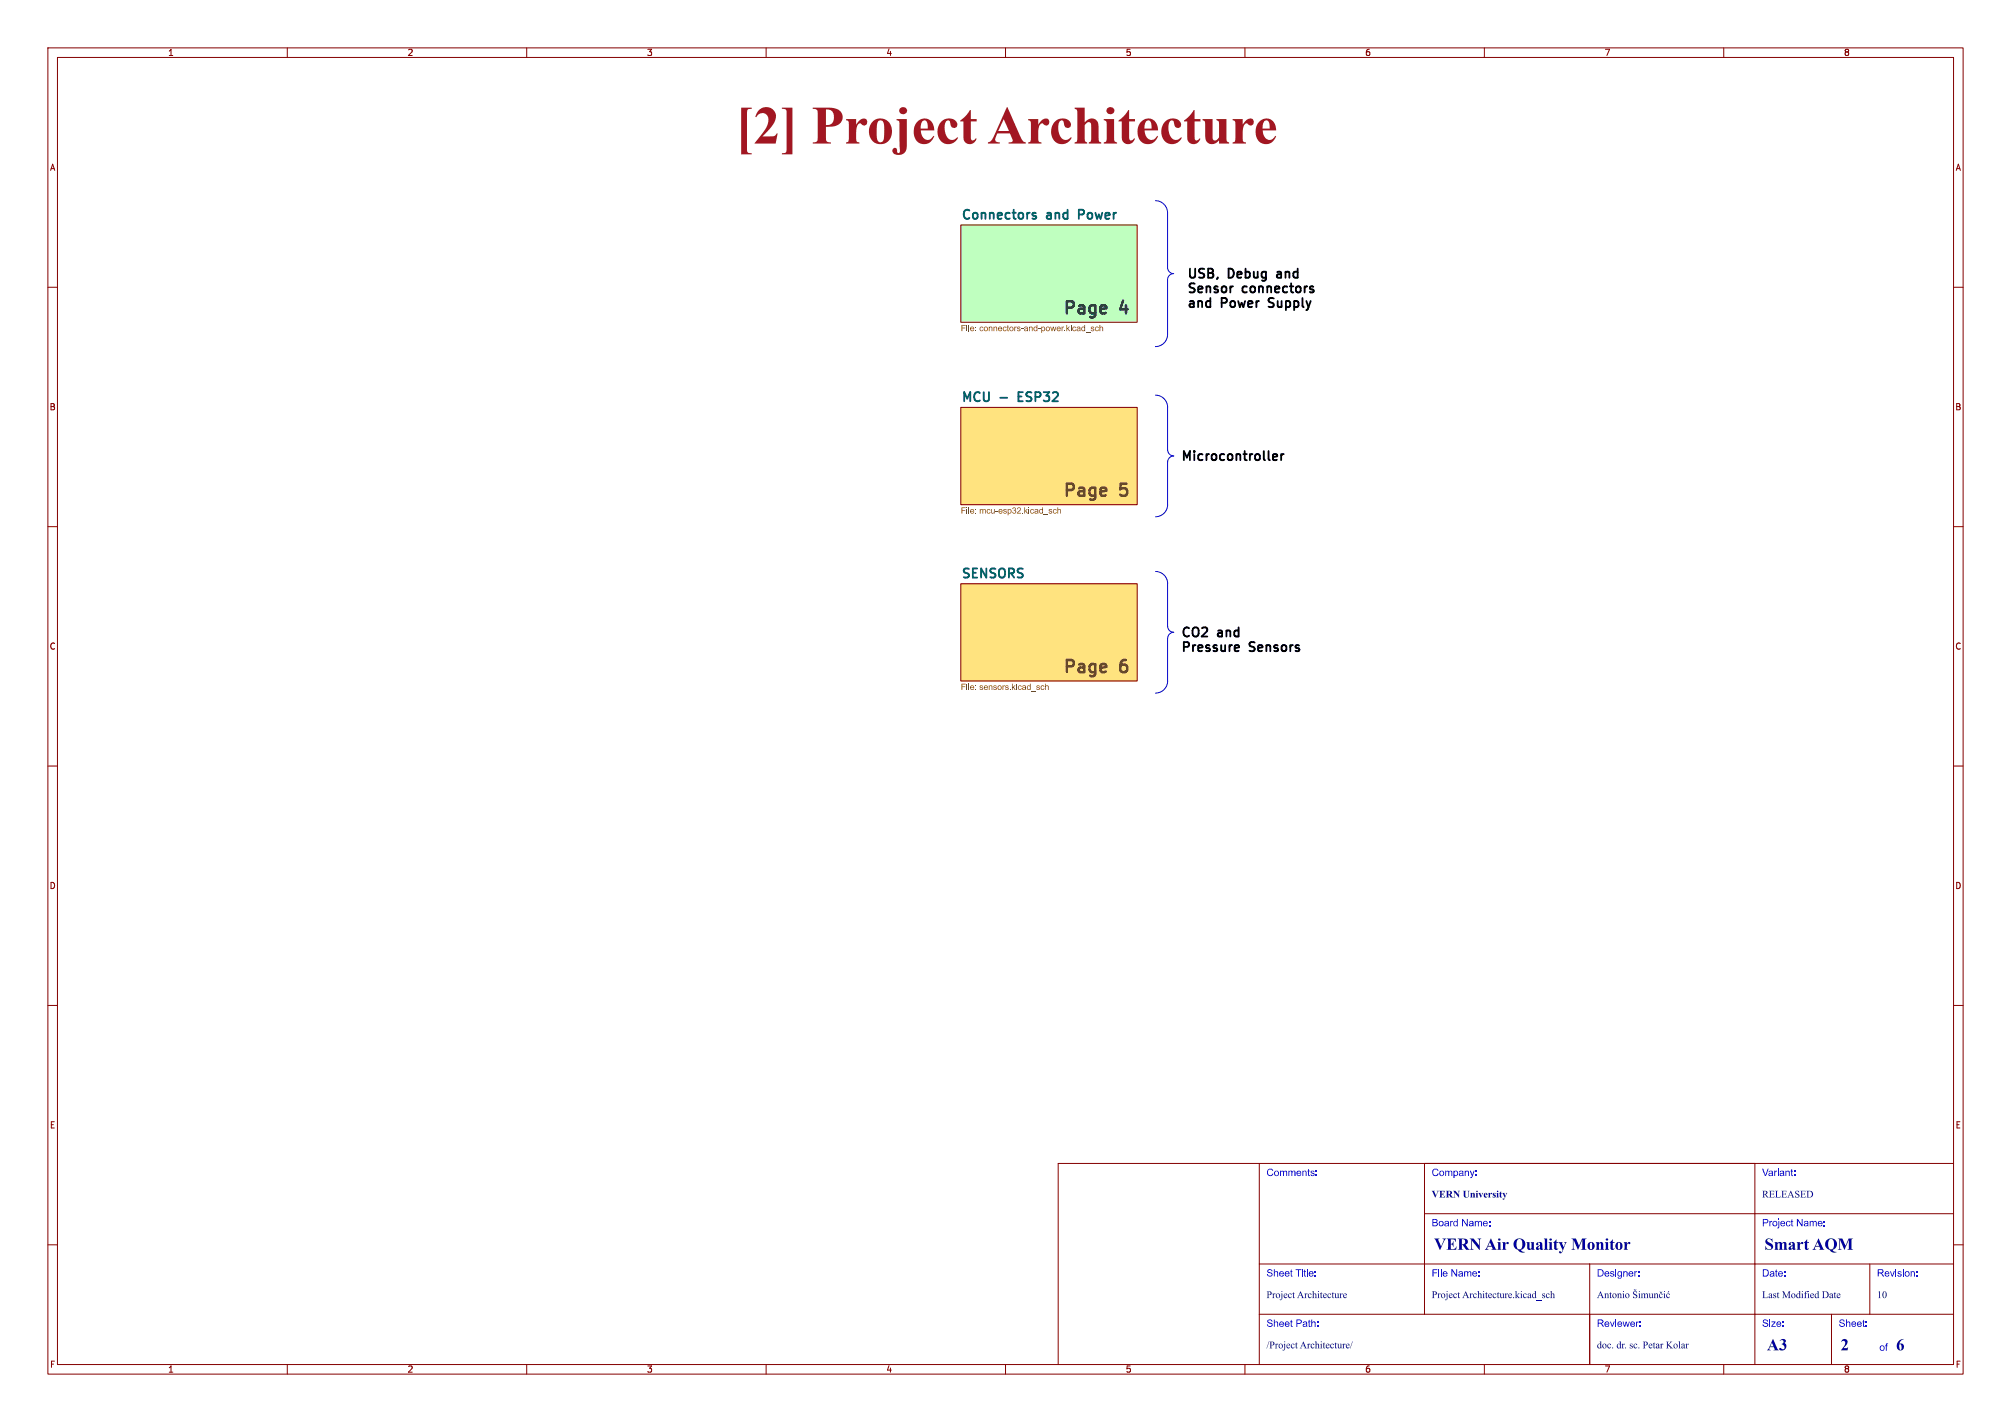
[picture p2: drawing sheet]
<svg xmlns="http://www.w3.org/2000/svg" width="420mm" height="297mm" viewBox="0 0 420 297" stroke-linecap="round" stroke-linejoin="round" font-family="sans-serif">
<g fill="none" stroke="#840000" stroke-width=".21">
<path d="M10 10h400v277h-400zM12 12h396v273h-396zM60 10v2M110 10v2M160 10v2M210 10v2M260 10v2M310 10v2M360 10v2M10 60h2M408 60h2M10 110h2"/>
<path d="M408 110h2M10 160h2M408 160h2M10 210h2M408 210h2M10 260h2M408 260h2M408 253.5h-41.5v31.5M332 274.5h76M382.5 274.5v10.5M390.5 264v10.5M408 264h-76v21"/>
<path d="M60 285v2M110 285v2M160 285v2M210 285v2M260 285v2M310 285v2M360 285v2"/>
</g>
<g fill="#00007f">
<path d="M334.2 269.7l.8 1.4h-.6l.2-.1-.1-.3h-.6l-.1 .3 .2 .1h-.5l.4-.5h.5l-.2-.6-.3 .6z"/>
<path d="M335 270.3l.4-.2v.2l.4-.1 .3 .9h-.5l.1-.1v-.5a.2 .2 0 0 0-.1-.2 .2 .2 0 0 0-.2 .1v.6l.1 .1h-.5l.2-.6z"/>
<path d="M336.4 269.9v.3h.2h-.2v.7h.3l-.3 .2-.2-.1v-.8h-.1z"/>
<path d="M336.9 270.3a.47 .47 0 0 1 .7 .1 .47 .47 0 0 1-.3 .7 .47 .47 0 0 1-.6-.5h.2a.34 .34 0 0 0 .1 .4 .34 .34 0 0 0 .5-.1 .34 .34 0 0 0-.1-.4l-.1-.2a.25 .25 0 0 0-.3 0 .25 .25 0 0 0-.1 .3h-.2z"/>
<path d="M337.7 270.3l.3-.2v.2l.5-.1 .2 .9h-.4l.1-.1v-.5a.2 .2 0 0 0-.1-.2 .2 .2 0 0 0-.3 .1v.6l.2 .1h-.5l.2-.6z"/>
<path d="M338.8 270.3l.3-.2v.9l.2 .1h-.5l.2-.1v-.5z"/>
<path d="M339.6 270.3a.47 .47 0 0 1 .7 .1 .47 .47 0 0 1-.3 .7 .47 .47 0 0 1-.6-.5h.2a.34 .34 0 0 0 .1 .4 .34 .34 0 0 0 .5-.1 .34 .34 0 0 0-.1-.4l-.3-.3-.2 .4h-.2z"/>
<path d="M341.1 269.8l.8-.1-.1 .5a.28 .28 0 0 0-.2-.5 .28 .28 0 0 0-.2 .5 .5 .5 0 0 1 .5 .3 .5 .5 0 0 1-.2 .6h-.7v-.4a.39 .39 0 0 0 .4 .3 .39 .39 0 0 0 .4-.2l-.1-.2a.57 .57 0 0 1-.6-.8z"/>
<path d="M341.2 269.2l.3 .2 .3-.2-.2 .4h-.2z"/>
<path d="M342.1 270.3l.4-.2v.9l.1 .1h-.5l.2-.6z"/>
<path d="M342.7 270.3l.3-.2v.2l.3-.2 .3 .2 .4-.1 .3 .9h-.5l.2-.1v-.5a.2 .2 0 0 0-.2-.2 .2 .2 0 0 0-.2 .2v.5l.1 .1h-.4l.1-.1v-.5a.21 .21 0 0 0-.2-.2 .21 .21 0 0 0-.2 .1v.6l.2 .1h-.5l.1-.1v-.5z"/>
<path d="M344.3 270.2h.3v.7l.2 .1 .2-.1v-.6l-.1-.1h.3v.7l.1 .1-.3 .1v-.2l-.4 .2-.2-.8z"/>
<path d="M345.3 270.3l.4-.2v.2l.4-.1 .3 .9h-.5l.2-.1v-.5a.2 .2 0 0 0-.2-.2 .2 .2 0 0 0-.2 .1v.6l.1 .1h-.4l.1-.1v-.6z"/>
<path d="M346.6 270.3l.5-.1 .1 .1-.1 .1a.31 .31 0 0 0-.5-.1 .31 .31 0 0 0 .1 .5l.2 .2 .3-.3a.43 .43 0 0 1-.6 .4 .43 .43 0 0 1-.1-.8z"/>
<path d="M346.6 269.7l.3 .2 .3-.2-.2 .3h-.2z"/>
<path d="M347.4 270.3l.3-.2v.9l.2 .1h-.5l.1-.1v-.5z"/>
<path d="M348.1 270.3l.5-.1 .1 .1-.1 .1a.31 .31 0 0 0-.4-.1 .31 .31 0 0 0 0 .5l.2 .2 .3-.3a.43 .43 0 0 1-.6 .4 .43 .43 0 0 1 0-.8z"/>
<path d="M348.4 269.7h.2l-.3 .3z"/>
<circle cx="339.1" cy="269.8" r=".11"/>
<circle cx="342.4" cy="269.8" r=".11"/>
<circle cx="347.6" cy="269.8" r=".11"/>
</g>
<path d="M200.7 121.9h36.8v20.3h-36.8zM263 243v42M297.5 243v31.5M366.5 243v10.5h-69M408 243h-187v42M263 274.5h69v10.5M263 264h69" fill="none" stroke="#840000" stroke-width=".21"/>
<g fill="#ffe37f" stroke="#ffe37f" stroke-width=".21">
<path d="M200.7 121.9h36.8v20.3h-36.8z"/>
<path d="M200.7 85.1h36.8v20.3h-36.8z"/>
</g>
<path d="M200.7 47h36.8v20.3h-36.8z" fill="#bfffbf" stroke="#bfffbf" stroke-width=".21"/>
<g fill="#725600">
<path d="M200.8 142.8h.9v.2h-.7v.4h.6v.1h-.6v.6h-.2z"/>
<path d="M201.9 142.8h.1v.2h-.1z"/>
<path d="M202.3 142.8h.1v1.3h-.1z"/>
<path d="M211.3 142.8h.2v.7l.4-.3h.2l-.4 .3 .4 .6h-.2l-.3-.5-.1 .5h-.2z"/>
<path d="M212.2 142.8h.2v.2h-.2z"/>
<path d="M214.6 143.3l.2-.2 .3 .2v-.5h.2v1.3l-.2-.1a.39 .39 0 0 1-.5 .1 .39 .39 0 0 1-.2-.5h.2a.3 .3 0 0 0 .4 .4 .3 .3 0 0 0 .1-.6l-.3-.1-.2 .3h-.2z"/>
<path d="M218.3 142.8h.1v.5l.3-.2 .3 .2v.8h-.1v-.7l-.2-.1-.3 .1v.7h-.1z"/>
</g>
<path d="M200.7 85.1h36.8v20.3h-36.8z" fill="none" stroke="#840000" stroke-width=".21"/>
<path d="M212.7 82.8h.6M213.6 81.9h-.9v1.9h.9" fill="none" stroke="#006464" stroke-width=".38"/>
<g fill="#725600">
<path d="M200.8 106h.9v.1h-.7v.4h.6v.2h-.6v.6h-.2z"/>
<path d="M201.9 106h.1v.2h-.1z"/>
<path d="M202.3 106h.1v1.3h-.1z"/>
<path d="M211.5 106.1a.34 .34 0 0 1 .5 0 .34 .34 0 0 1 0 .5 .4 .4 0 0 1 0 .7 .4 .4 0 0 1-.6-.4h.2a.26 .26 0 0 0 .3 .2 .26 .26 0 0 0 .2-.3 .26 .26 0 0 0-.4-.1v-.2a.22 .22 0 0 0 .3-.2 .22 .22 0 0 0-.2-.2 .22 .22 0 0 0-.2 .2h-.2z"/>
<path d="M212.5 106.1a.44 .44 0 0 1 .7 .2 .44 .44 0 0 1-.4 .6l-.2 .2h.6v.2h-.8l.2-.4a.44 .44 0 0 0 .4-.3 .44 .44 0 0 0-.2-.5l-.4 .3z"/>
<path d="M213.9 106h.2v.7l.3-.4h.2l-.3 .4 .4 .6h-.2l-.3-.5-.1 .5h-.2z"/>
<path d="M214.8 106h.2v.2h-.2z"/>
<path d="M217.1 106.4l.3-.1 .3 .1v-.4h.1v1.3l-.1-.2a.39 .39 0 0 1-.5 .1 .39 .39 0 0 1-.2-.4h.2a.3 .3 0 0 0 .4 .3 .3 .3 0 0 0 .1-.5l-.3-.2-.2 .4h-.2z"/>
<path d="M220.8 106h.2v.4l.3-.1 .2 .1 .1 .9h-.2v-.7l-.2-.2-.2 .2v.7h-.2z"/>
</g>
<path d="M200.7 47h36.8v20.3h-36.8z" fill="none" stroke="#840000" stroke-width=".21"/>
<path d="M216.2 45.1l.2 .2-.2 .4M216.2 44.4l.1 .1M225.3 44.8h.7M226 43.8h-.7v1.9" fill="none" stroke="#006464" stroke-width=".38"/>
<g fill="#725600">
<path d="M200.8 67.9h.9v.1h-.7v.4h.6v.2h-.6v.6h-.2z"/>
<path d="M201.9 67.9h.1v.2h-.1z"/>
<path d="M202.3 67.9h.1v1.3h-.1z"/>
<path d="M210.4 68l.1-.1v.3h.2l-.2 .2v.5l.2 .3-.3-.1v-.7h-.1z"/>
<path d="M216 68.3l.2-.1 .3 .1v-.4h.1v1.3l-.1-.2a.39 .39 0 0 1-.5 .1 .39 .39 0 0 1-.2-.4h.2a.3 .3 0 0 0 .4 .3 .3 .3 0 0 0 .1-.5l-.3-.2-.2 .4h-.2z"/>
<path d="M222.7 67.9h.2v.7l.3-.4h.2l-.3 .4 .4 .6h-.2l-.3-.5-.1 .5h-.2z"/>
<path d="M223.6 67.9h.2v.2h-.2z"/>
<path d="M225.9 68.3l.3-.1 .3 .1v-.4h.1v1.3l-.1-.2a.39 .39 0 0 1-.5 .1 .39 .39 0 0 1-.2-.4h.2a.3 .3 0 0 0 .4 .3 .3 .3 0 0 0 0-.5l-.2-.2-.2 .4h-.2z"/>
<path d="M229.6 67.9h.2v.4l.3-.1 .2 .1 .1 .9h-.2v-.7l-.2-.2-.2 .2v.7h-.2z"/>
</g>
<g fill="none" stroke="#000" stroke-width=".38">
<path d="M248.5 56.1v1.6M249.6 56.1v1.6M251.5 56.2l-.7-.1-.3 .2M253.2 56.3l-.2-.2h-.7v1.9M257.5 56.4l-.5-.3h-.4v1.9M260.1 56.1v1.9M266.7 57.4v.5M269.6 59.2v1.6M271 56.1v1.9M252.8 62.2v1.9M255.1 62.2v1.9M264.9 64.1h.3"/>
<path d="M272 62.2v1.7M247.2 96.1v-1.9l.7 1.4 .6-1.4v1.9M249.4 94.2v.2M259.9 94.2v1.6M263.9 94.2v1.6M264.9 94.2v1.6M266.7 94.9v.4l-.9 .2M267.6 94.8v1.3M268.1 94.8l-.4 .1-.1 .3M247.2 134.1v1.9M248.3 131.2l-.1-.1a.69 .69 0 0 0-.9 .2M249.1 131.3a.65 .65 0 0 1 1.1 0"/>
<path d="M251.1 131.2l.2-.2h.5l.3 .2M258.7 131v1.9M258.7 134.8l.1 .4-.9 .2M262 134.2l-.7-.1-.3 .2"/>
</g>
<path d="M241.3 41.9a2.56 2.56 0 0 1 2.5 2.6v11.4a1.28 1.28 0 0 0 1.3 1.3 1.28 1.28 0 0 0-1.3 1.2v11.5a2.54 2.54 0 0 1-2.5 2.5M241.3 82.5a2.56 2.56 0 0 1 2.6 2.6M243.8 85.1v8.9M243.8 96.5v8.9M243.9 94a1.28 1.28 0 0 0 1.2 1.2 1.28 1.28 0 0 0-1.2 1.3M241.3 119.4a2.56 2.56 0 0 1 2.6 2.5M243.9 105.4a2.54 2.54 0 0 1-2.6 2.5M243.8 121.9v8.9M243.8 133.4v8.8M243.9 130.8a1.28 1.28 0 0 0 1.2 1.3 1.28 1.28 0 0 0-1.2 1.2M243.9 142.2a2.54 2.54 0 0 1-2.6 2.6" fill="none" stroke="#0000c2" stroke-width=".21"/>
<text font-size="11.1" fill="#a21622" x="153.6" y="32.9">[2] ProjectArchitecture</text>
<g font-size="3.5" fill="#143c28">
<text x="221.5" y="65.8">Page</text>
<text x="233.8" y="65.8">4</text>
</g>
<g font-size="3.5" fill="#644632">
<text x="221.5" y="103.9">Page</text>
<text x="233.8" y="103.9">5</text>
<text x="221.5" y="140.7">Page</text>
<text x="233.8" y="140.7">6</text>
</g>
<g font-size="3.5" fill="#00007f">
<text x="299.5" y="262">VERN Air QualityMonitor</text>
<text x="368.5" y="262">SmartAQM</text>
<text x="369" y="283">A3</text>
<text x="384.4" y="283">2</text>
<text x="396" y="283">6</text>
</g>
<g font-size="2.7" fill="#006464">
<text x="200.7" y="46">Connectors</text>
<text x="218.7" y="46">and</text>
<text x="226.1" y="46">Power</text>
<text x="200.7" y="84.1">MCU</text>
<text x="209" y="84.1">-</text>
<text x="213.5" y="84.1">ESP32</text>
<text x="200.7" y="120.9">SENSORS</text>
</g>
<g font-size="2.7">
<text x="247.8" y="59.1">USB,</text>
<text x="256.6" y="59.1">Debug</text>
<text x="267.6" y="59.1">and</text>
<text x="247.8" y="62.2">Sensor</text>
<text x="247.8" y="65.2">and</text>
<text x="255.2" y="65.2">Power</text>
<text x="259.6" y="62.2">connectors</text>
<text x="265.8" y="65.2">Supply</text>
<text x="246.5" y="97.2">Microcontroller</text>
<text x="246.5" y="134">CO2</text>
<text x="246.5" y="137.1">Pressure</text>
<text x="254.5" y="134">and</text>
<text x="261.1" y="137.1">Sensors</text>
</g>
<g font-size="2.1" fill="#00f">
<text x="264.5" y="246.2">Comments:</text>
<text x="299" y="246.2">Company:</text>
<text x="368" y="246.2">Variant:</text>
<text x="299" y="256.7">Board Name:</text>
<text x="368" y="256.7">Project Name:</text>
<text x="264.5" y="267.2">Sheet Title:</text>
<text x="299" y="267.2">File Name:</text>
<text x="333.5" y="267.2">Designer:</text>
<text x="368" y="267.2">Date:</text>
<text x="392" y="267.2">Revision:</text>
<text x="264.5" y="277.7">Sheet Path:</text>
<text x="333.5" y="277.7">Reviewer:</text>
<text x="368" y="277.7">Size:</text>
<text x="384" y="277.7">Sheet:</text>
<text x="392.5" y="282.7">of</text>
</g>
<g font-size="2.1" fill="#00007f">
<text x="299" y="250.7">VERN University</text>
<text x="368" y="250.7">RELEASED</text>
<text x="264.5" y="271.7">ProjectArchitecture</text>
<text x="299" y="271.7">ProjectArchitecture.kicad_sch</text>
<text x="368" y="271.7">LastModified Date</text>
<text x="392" y="271.7">10</text>
<text x="264.5" y="282.2">/ProjectArchitecture/</text>
<text x="333.5" y="282.2">doc.dr.sc.PetarKolar</text>
</g>
<g font-size="1.8" fill="#840000">
<text x="35" y="11.9">1</text>
<text x="85" y="11.9">2</text>
<text x="135" y="11.9">3</text>
<text x="185" y="11.9">4</text>
<text x="235" y="11.9">5</text>
<text x="285" y="11.9">6</text>
<text x="335" y="11.9">7</text>
<text x="385" y="11.9">8</text>
<text x="10.3" y="35.9">A</text>
<text x="408.3" y="35.9">A</text>
<text x="10.3" y="85.9">B</text>
<text x="408.2" y="85.9">B</text>
<text x="10.3" y="135.9">C</text>
<text x="408.2" y="135.9">C</text>
<text x="10.3" y="185.9">D</text>
<text x="408.2" y="185.9">D</text>
<text x="10.3" y="235.9">E</text>
<text x="408.3" y="235.9">E</text>
<text x="10.3" y="285.9">F</text>
<text x="35" y="286.9">1</text>
<text x="85" y="286.9">2</text>
<text x="135" y="286.9">3</text>
<text x="185" y="286.9">4</text>
<text x="235" y="286.9">5</text>
<text x="285" y="286.9">6</text>
<text x="335" y="286.9">7</text>
<text x="385" y="286.9">8</text>
<text x="408.3" y="285.9">F</text>
</g>
<g font-size="1.8" fill="#725600">
<text x="200.7" y="69.9">File: connectors-and-power.kicad_sch</text>
<text x="200.7" y="108">File: mcu-esp32.kicad_sch</text>
<text x="200.7" y="144.8">File: sensors.kicad_sch</text>
</g>
</svg>
